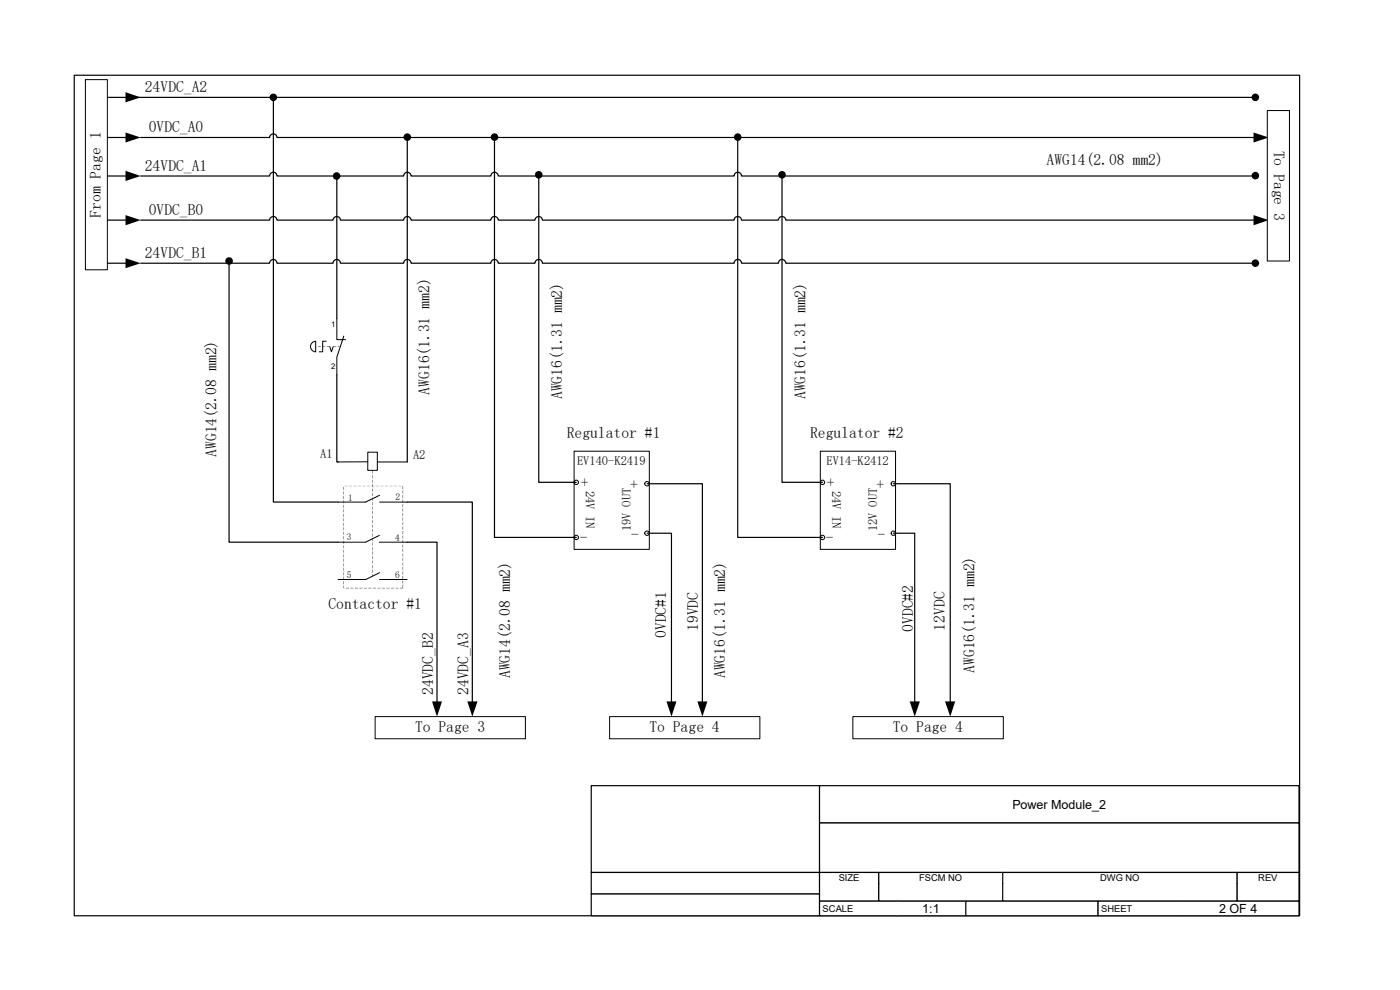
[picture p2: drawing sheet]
<svg xmlns="http://www.w3.org/2000/svg" width="297mm" height="210mm" viewBox="0 0 297 210" stroke-linecap="round" stroke-linejoin="round" font-family="sans-serif">
<path d="M15.7 16h260v178.3h-260z" fill="none" stroke="#000" stroke-width=".25"/>
<path d="M125.4 166.7h48.5v18.4h-48.5z" fill="#fff"/>
<path d="M125.4 166.7h48.5v18.4h-48.5z" fill="none" stroke="#000" stroke-width=".25"/>
<path d="M125.4 185.1h48.5v4.6h-48.5z" fill="#fff"/>
<path d="M125.4 185.1h48.5v4.6h-48.5z" fill="none" stroke="#000" stroke-width=".25"/>
<path d="M125.4 189.7h48.5v4.6h-48.5z" fill="#fff"/>
<path d="M125.4 189.7h48.5v4.6h-48.5z" fill="none" stroke="#000" stroke-width=".25"/>
<path d="M173.9 166.7h101.7v7.9h-101.7z" fill="#fff"/>
<path d="M173.9 166.7h101.7v7.9h-101.7z" fill="none" stroke="#000" stroke-width=".25"/>
<path d="M173.9 174.6h101.7v10.5h-101.7z" fill="#fff"/>
<path d="M173.9 174.6h101.7v10.5h-101.7z" fill="none" stroke="#000" stroke-width=".25"/>
<path d="M173.9 185.1h12.5v2.4h-12.5z" fill="#fff"/>
<path d="M173.9 187.5v-2.4h12.5v2.4" fill="none" stroke="#000" stroke-width=".25"/>
<path d="M186.4 185.1h26.3v2.4h-26.3z" fill="#fff"/>
<path d="M186.4 187.5v-2.4h26.3v2.4" fill="none" stroke="#000" stroke-width=".25"/>
<path d="M212.7 185.1h49.8v2.4h-49.8z" fill="#fff"/>
<path d="M212.7 187.5v-2.4h49.8v2.4" fill="none" stroke="#000" stroke-width=".25"/>
<path d="M262.5 185.1h13.1v2.4h-13.1z" fill="#fff"/>
<path d="M262.5 187.5v-2.4h13.1v2.4" fill="none" stroke="#000" stroke-width=".25"/>
<path d="M173.9 187.5h12.5v3.7h-12.5z" fill="#fff"/>
<path d="M173.9 187.5v3.7h12.5v-3.7" fill="none" stroke="#000" stroke-width=".25"/>
<path d="M186.4 187.5h26.3v3.7h-26.3z" fill="#fff"/>
<path d="M186.4 187.5v3.7h26.3v-3.7" fill="none" stroke="#000" stroke-width=".25"/>
<path d="M212.7 187.5h49.8v3.7h-49.8z" fill="#fff"/>
<path d="M212.7 187.5v3.7h49.8v-3.7" fill="none" stroke="#000" stroke-width=".25"/>
<path d="M262.5 187.5h13.1v3.7h-13.1z" fill="#fff"/>
<path d="M262.5 187.5v3.7h13.1v-3.7" fill="none" stroke="#000" stroke-width=".25"/>
<path d="M173.9 191.2h16.3v3.1h-16.3z" fill="#fff"/>
<path d="M190.2 191.2h-16.3v3.1h16.3" fill="none" stroke="#000" stroke-width=".25"/>
<path d="M190.2 191.2h14.7v3.1h-14.7z" fill="#fff"/>
<path d="M190.2 191.2h14.7v3.1h-14.7" fill="none" stroke="#000" stroke-width=".25"/>
<path d="M204.9 191.2h28.1v3.1h-28.1z" fill="#fff"/>
<path d="M204.9 191.2h28.1v3.1h-28.1z" fill="none" stroke="#000" stroke-width=".25"/>
<path d="M233 191.2h16.8v3.1h-16.8z" fill="#fff"/>
<path d="M249.8 191.2h-16.8v3.1h16.8" fill="none" stroke="#000" stroke-width=".25"/>
<path d="M249.8 191.2h25.8v3.1h-25.8z" fill="#fff"/>
<path d="M249.8 191.2h25.8v3.1h-25.8" fill="none" stroke="#000" stroke-width=".25"/>
<path d="M78 95.9h2.1v3.9h-2.1zM78 98h-6.2M80.1 98h6.3M80.5 113.6l-2.9 1.4h-5.9M80.5 115h5.9M80.5 105.1l-2.9 1.4h-5.9M80.5 106.5h5.9M80.5 121.5l-2.9 1.4h-5.9M80.5 122.9h5.9" fill="none" stroke="#000" stroke-width=".21"/>
<g fill="#000">
<path d="M69.3 73.5h.7zM68.4 73.5l.6 .1zM67.4 73.5l.7 .1zM66.9 73.5l.2 .1z"/>
<path d="M70.7 73.5l.6 .1zM71.7 73.5h.5z"/>
<path d="M79 99.9l.1 .6zM79 100.8l.1 .6zM79 101.8l.1 .6zM79 102.7l.1 .6zM79 103.7l.1 .6zM79 104.6l.1 .6zM79 105.6l.1 .6zM79 106.5l.1 .6zM79 107.5l.1 .6zM79 108.4l.1 .7zM79 109.4l.1 .6zM79 110.3l.1 .7zM79 111.3l.1 .6zM79 112.2l.1 .7zM79 113.2l.1 .6zM79 114.2l.1 .6zM79 115.1l.1 .6zM79 116.1l.1 .6zM79 117l.1 .6zM79 118l.1 .6zM79 118.9l.1 .6zM79 119.9l.1 .6zM79 120.8l.1 .7zM79 121.8v.5z"/>
<path d="M72.9 110.9l.1 .6zM72.9 109.9l.1 .7zM72.9 109l.1 .6zM72.9 108l.1 .7zM72.9 107.1l.1 .6zM72.9 106.1l.1 .7zM72.9 105.2l.1 .6zM72.9 104.2l.1 .7zM72.9 103.3l.1 .6z"/>
<path d="M73.1 103.1h.6zM74 103.1h.7zM75 103.1h.6zM75.9 103.1h.7zM76.9 103.1h.7zM77.9 103.1h.6zM78.8 103.1h.7zM79.8 103.1h.6zM80.7 103.1h.7z"/>
<path d="M81.7 103.1h.6zM82.6 103.1h.7zM83.6 103.1h.6zM84.5 103.1h.7zM85.4 103.1l.1 .7zM85.4 104.1l.1 .6zM85.4 105l.1 .7zM85.4 106l.1 .6zM85.4 106.9l.1 .7z"/>
<path d="M85.4 107.9l.1 .6zM85.4 108.8l.1 .7zM85.4 109.8l.1 .6zM85.4 110.7l.1 .7zM85.4 111.7l.1 .7zM85.4 112.6l.1 .7zM85.4 113.6l.1 .7zM85.4 114.6l.1 .6zM85.4 115.5l.1 .7z"/>
<path d="M85.4 116.5l.1 .6zM85.4 117.4l.1 .7zM85.4 118.4l.1 .6zM85.4 119.3l.1 .7zM85.4 120.3l.1 .6zM85.4 121.2l.1 .7zM85.4 122.2l.1 .6zM85.4 123.1l.1 .7zM85.4 124.1l.1 .6z"/>
<path d="M72.9 119.5l.1 .6zM72.9 118.5l.1 .7zM72.9 117.6l.1 .6zM72.9 116.6l.1 .7zM72.9 115.7l.1 .6zM72.9 114.7l.1 .7zM72.9 113.7l.1 .7zM72.9 112.8l.1 .7zM72.9 111.8l.1 .7z"/>
<path d="M76.2 124.7l.7 .1zM75.3 124.7l.6 .1zM74.3 124.7l.7 .1zM73.4 124.7l.6 .1zM72.9 124.2l.2 .6h-.2zM72.9 123.3l.1 .7zM72.9 122.3l.1 .7zM72.9 121.4l.1 .6zM72.9 120.4l.1 .7z"/>
<path d="M84.8 124.7l.7 .1zM83.9 124.7l.6 .1zM82.9 124.7l.7 .1zM82 124.7l.6 .1zM81 124.7l.7 .1zM80.1 124.7l.6 .1zM79.1 124.7l.7 .1zM78.1 124.7l.7 .1zM77.2 124.7l.7 .1z"/>
</g>
<path d="M66.3 72.6l.7-.2v2.2a1.12 1.12 0 0 1-1.1-.7 1.12 1.12 0 0 1 .4-1.3z" fill-rule="evenodd" fill="#fff"/>
<g fill="none" stroke="#000" stroke-width=".21">
<path d="M66.3 72.6l.7-.2v2.2a1.12 1.12 0 0 1-1.1-.7 1.12 1.12 0 0 1 .4-1.3zM69.2 72.4h-.7v2.2h-.8M70 73.5l.3 1.1 .4-1.1M71.5 67.6v4.5h1.8M72.9 71.3l-1.4 4.5v3.7M121.8 95.7h16v20.8h-16zM174 95.7h16v20.8h-16z"/>
<circle cx="122.3" cy="102.3" r=".47"/>
<circle cx="122.3" cy="114" r=".47"/>
<circle cx="137.3" cy="113.1" r=".48"/>
<circle cx="137.3" cy="102.6" r=".48"/>
<circle cx="174.5" cy="114" r=".47"/>
<circle cx="174.5" cy="102.3" r=".47"/>
<circle cx="189.5" cy="113.1" r=".46"/>
<circle cx="189.5" cy="102.6" r=".46"/>
</g>
<g fill="none" stroke="#000" stroke-width=".25">
<path d="M20.4 20.7h6.5M20.4 29.2h6.5M20.4 37.3h6.5M27 20.7h239.3M29.8 29.2h27.4a.78 .78 0 0 1 .8-.8 .78 .78 0 0 1 .8 .8h207.4M58 20.7v85.8h13.7M71.4 37.3l.1 30.3M86.4 29.1v68.9M104.9 29.1v84.9h17.4M114.3 37.1v65.2h8M156.5 29.1v84.9h18M165.9 37.1v65.2h8.6"/>
<path d="M266.3 37.3h-109a.78 .78 0 0 0-.8-.8 .78 .78 0 0 0-.8 .8h-50a.78 .78 0 0 0-.8-.8 .78 .78 0 0 0-.8 .8h-16.9a.78 .78 0 0 0-.8-.8 .78 .78 0 0 0-.8 .8h-26.8a.78 .78 0 0 0-.8-.8 .78 .78 0 0 0-.8 .8h-27.4M20.4 46.7h6.5M20.4 55.8h6.5M29.8 46.7h27.4a.78 .78 0 0 1 .8-.8 .78 .78 0 0 1 .8 .8h11.9a.78 .78 0 0 1 .7-.8 .78 .78 0 0 1 .8 .8h13.4a.78 .78 0 0 1 .8-.8 .78 .78 0 0 1 .8 .8h16.9a.78 .78 0 0 1 .8-.8 .78 .78 0 0 1 .8 .8h7.8a.78 .78 0 0 1 .8-.8 .78 .78 0 0 1 .8 .8h40.6a.78 .78 0 0 1 .8-.8 .78 .78 0 0 1 .8 .8h7.8a.78 .78 0 0 1 .8-.8 .78 .78 0 0 1 .8 .8h99.5M29.8 55.8h27.4a.78 .78 0 0 1 .8-.8 .78 .78 0 0 1 .8 .8h11.9a.78 .78 0 0 1 .7-.8 .78 .78 0 0 1 .8 .8h13.4a.78 .78 0 0 1 .8-.8 .78 .78 0 0 1 .8 .8h16.9a.78 .78 0 0 1 .8-.8 .78 .78 0 0 1 .8 .8h7.8a.78 .78 0 0 1 .8-.8 .78 .78 0 0 1 .8 .8h40.6a.78 .78 0 0 1 .8-.8 .78 .78 0 0 1 .8 .8h7.8a.78 .78 0 0 1 .8-.8 .78 .78 0 0 1 .8 .8h99.6M48.6 55.4v59.6h23.1M71.5 79.5v18.5h.3M86.4 115h6.3v34.1M86.4 106.5h13.8v42.6M137.3 113.1h5.2v36M137.3 102.6h11.7v46.5M189.5 113.1h4.6v36"/>
<path d="M189.5 102.6h12.1v46.5"/>
</g>
<g fill="#000">
<path d="M26.6 19.6l3.2 1.1-3.2 1zM26.6 28.1l3.2 1.1-3.2 1zM26.6 36.2l3.2 1.1-3.2 1.1zM265.9 28.1l3.3 1.1-3.3 1zM26.6 45.6l3.2 1.1-3.2 1.1zM26.6 54.8l3.2 1-3.2 1.1zM265.9 45.6l3.3 1.1-3.3 1.1zM91.7 148.8h2.1l-1.1 3.2zM99.1 148.8h2.2l-1.1 3.2zM141.4 148.8h2.1l-1 3.2zM148 148.8h2.1l-1.1 3.2zM193 148.8h2.2l-1.1 3.2z"/>
<path d="M200.5 148.8h2.1l-1 3.2z"/>
<circle cx="58" cy="20.7" r=".81"/>
<circle cx="71.4" cy="37.3" r=".81"/>
<circle cx="86.4" cy="29.1" r=".81"/>
<circle cx="104.9" cy="29.1" r=".8"/>
<circle cx="114.3" cy="37.1" r=".81"/>
<circle cx="156.5" cy="29.1" r=".8"/>
<circle cx="165.9" cy="37.1" r=".81"/>
<circle cx="266.3" cy="20.7" r=".81"/>
<circle cx="266.3" cy="37.3" r=".8"/>
<circle cx="48.6" cy="55.4" r=".81"/>
<circle cx="266.3" cy="55.8" r=".81"/>
</g>
<path d="M18.1 16.9h4.7v40.3h-4.7z" fill="#fff"/>
<path d="M18.1 16.9h4.7v40.3h-4.7z" fill="none" stroke="#000" stroke-width=".21"/>
<path d="M79.6 152h31.9v4.7h-31.9z" fill="#fff"/>
<path d="M79.6 152h31.9v4.7h-31.9z" fill="none" stroke="#000" stroke-width=".21"/>
<path d="M129.3 152h31.9v4.7h-31.9z" fill="#fff"/>
<path d="M129.3 152h31.9v4.7h-31.9z" fill="none" stroke="#000" stroke-width=".21"/>
<path d="M180.9 152h32v4.7h-32z" fill="#fff"/>
<path d="M180.9 152h32v4.7h-32z" fill="none" stroke="#000" stroke-width=".21"/>
<path d="M268.9 23.5h4.7v31.9h-4.7z" fill="#fff"/>
<path d="M268.9 23.5h4.7v31.9h-4.7z" fill="none" stroke="#000" stroke-width=".21"/>
<g font-size="3.3">
<text x="30.7" y="19.5">24VDC_A2</text>
<text x="31.6" y="28.1">0VDC_A0</text>
<text x="222" y="35.1">AWG14(2.08 mm2)</text>
<text x="270.2" y="32" transform="rotate(90 270.2 32)">To Page 3</text>
<text x="30.7" y="36.2">24VDC_A1</text>
<text x="21.4" y="46.1" transform="rotate(-90 21.4 46.1)">From Page 1</text>
<text x="31.6" y="45.6">0VDC_B0</text>
<text x="30.7" y="54.7">24VDC_B1</text>
<text x="91.1" y="83.7" transform="rotate(-90 91.1 83.7)">AWG16(1.31 mm2)</text>
<text x="119.3" y="84.7" transform="rotate(-90 119.3 84.7)">AWG16(1.31 mm2)</text>
<text x="170.9" y="84.7" transform="rotate(-90 170.9 84.7)">AWG16(1.31 mm2)</text>
<text x="120.2" y="93">Regulator #1</text>
<text x="171.9" y="93">Regulator #2</text>
<text x="45.9" y="96.9" transform="rotate(-90 45.9 96.9)">AWG14(2.08 mm2)</text>
<text x="123.2" y="103.5">+</text>
<text x="133.7" y="103.9">+</text>
<text x="175.4" y="103.5">+</text>
<text x="185.9" y="103.9">+</text>
<text x="123" y="115.3">-</text>
<text x="133.9" y="114.5">-</text>
<text x="175.2" y="115.3">-</text>
<text x="186.1" y="114.5">-</text>
<text x="69.7" y="129.2">Contactor #1</text>
<text x="141.3" y="135.3" transform="rotate(-90 141.3 135.3)">0VDC#1</text>
<text x="148.1" y="133.9" transform="rotate(-90 148.1 133.9)">19VDC</text>
<text x="193.8" y="134" transform="rotate(-90 193.8 134)">0VDC#2</text>
<text x="200.5" y="133.8" transform="rotate(-90 200.5 133.8)">12VDC</text>
<text x="108.2" y="143.9" transform="rotate(-90 108.2 143.9)">AWG14(2.08 mm2)</text>
<text x="153.9" y="143.9" transform="rotate(-90 153.9 143.9)">AWG16(1.31 mm2)</text>
<text x="206.8" y="142.8" transform="rotate(-90 206.8 142.8)">AWG16(1.31 mm2)</text>
<text x="91.9" y="147.4" transform="rotate(-90 91.9 147.4)">24VDC_B2</text>
<text x="99.4" y="147.4" transform="rotate(-90 99.4 147.4)">24VDC_A3</text>
<text x="88.1" y="155.3">To Page 3</text>
<text x="137.8" y="155.3">To Page 4</text>
<text x="189.4" y="155.3">To Page 4</text>
</g>
<g font-size="2.7">
<text x="67.9" y="97.2">A1</text>
<text x="87.6" y="97.3">A2</text>
<text x="122.4" y="98.6">EV140-K2419</text>
<text x="175.3" y="98.6">EV14-K2412</text>
<text x="124.3" y="104.1" transform="rotate(90 124.3 104.1)">24V IN</text>
<text x="176.5" y="104.1" transform="rotate(90 176.5 104.1)">24V IN</text>
<text x="133.9" y="112.7" transform="rotate(-90 133.9 112.7)">19V OUT</text>
<text x="186.1" y="112.7" transform="rotate(-90 186.1 112.7)">12V OUT</text>
<text x="214.8" y="171.5">Power Module_2</text>
<text x="195.7" y="193.6">1:1</text>
<text x="258.6" y="193.6">2 OF 4</text>
</g>
<g font-size="2">
<text x="73.9" y="106.2">1</text>
<text x="83.9" y="106.2">2</text>
<text x="73.6" y="114.5">3</text>
<text x="83.8" y="114.7">4</text>
<text x="73.6" y="122.6">5</text>
<text x="83.8" y="122.6">6</text>
<text x="177.9" y="187">SIZE</text>
<text x="195" y="187">FSCM NO</text>
<text x="233.4" y="187">DWG NO</text>
<text x="267" y="187">REV</text>
<text x="174.5" y="193.4">SCALE</text>
<text x="233.6" y="193.4">SHEET</text>
</g>
<g font-size="1.7">
<text x="70.3" y="69.4">1</text>
<text x="70.3" y="78.3">2</text>
</g>
</svg>
